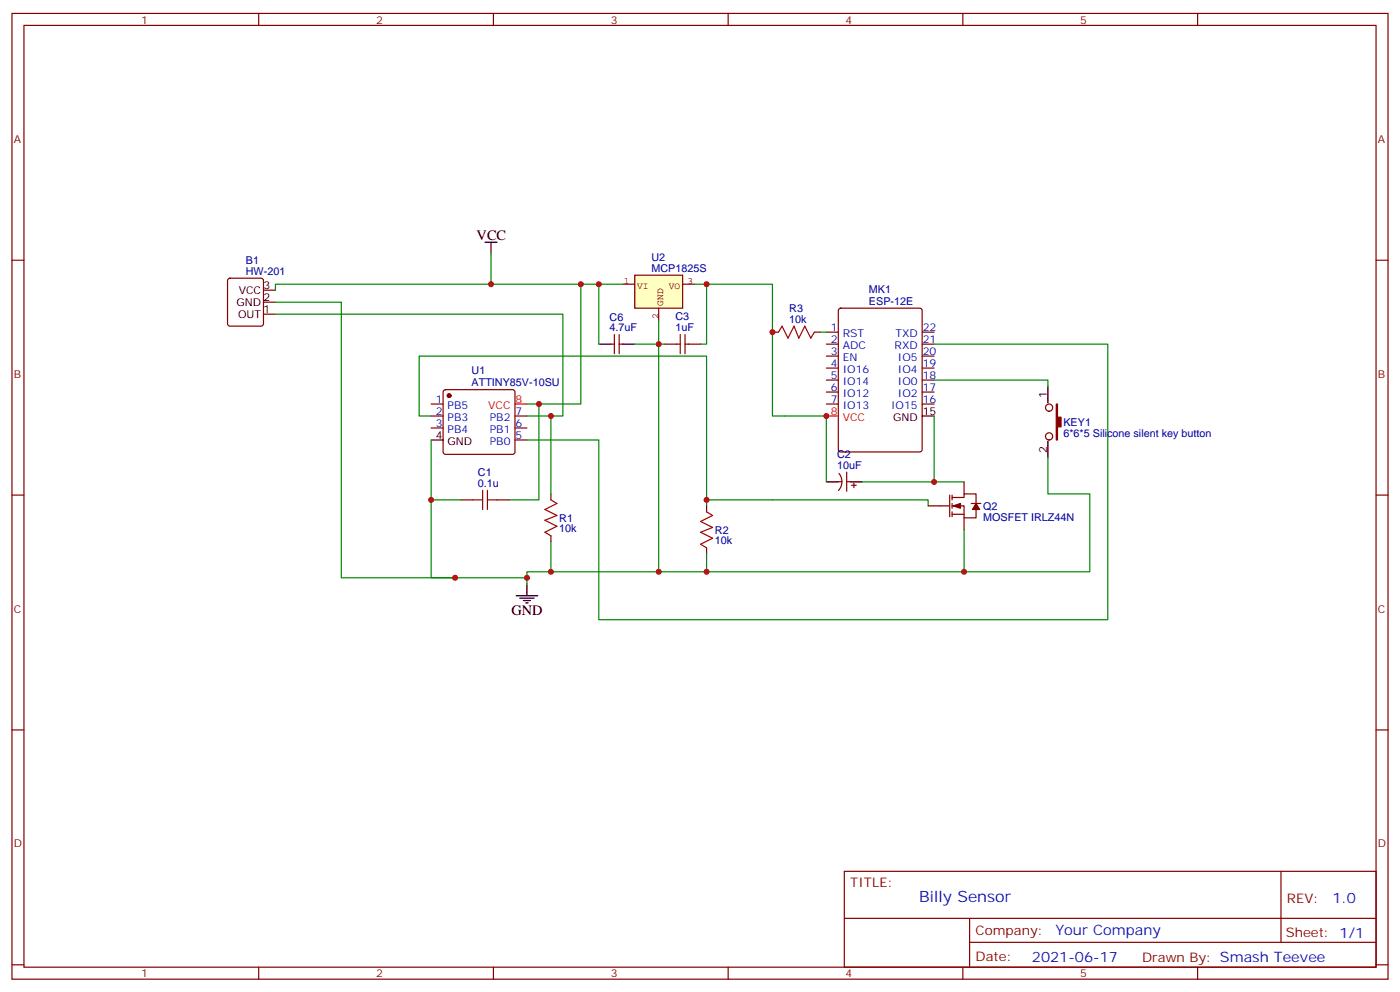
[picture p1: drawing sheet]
<svg xmlns="http://www.w3.org/2000/svg" width="412mm" height="292mm" viewBox="0 0 412 292" stroke-linecap="round" stroke-linejoin="round" font-family="sans-serif">
<g fill="none" stroke="#870000" stroke-width=".35">
<path d="M3.5 4h405.4v284.3h-405.4zM7.1 7.5h398.2v277.3h-398.2zM76.2 4v3.5M145.3 4v3.5M214.5 4v3.5M283.6 4v3.5M352.8 4v3.5M3.5 76.6h3.6M405.3 76.6h3.6M67.3 82.1l.4-.2h9.2l.5 .2 .2 .5v12.7l-.2 .5-.5 .2h-9.2l-.5-.2-.2-.5v-12.7zM77.6 92.5h3.5M77.6 89h3.5"/>
<path d="M77.6 85.4h3.5M227.5 97.8h1.8M239.9 97.8h1.8M243.4 97.8h3.5M247.2 90.9l.4-.2h23.3l.7 .5v41.2l-.4 .6-23.6 .1-.6-.5-.1-41.2zM271.6 97.8h3.6M127 119h3.5M130.8 114.9l.4-.2h19.8l.5 .2 .2 .5v17.7l-.2 .5-.5 .2h-19.8l-.5-.3-.2-.4v-17.7zM243.4 119h3.5M243.4 101.3h3.5M243.4 104.8h3.5M243.4 108.4h3.5"/>
<path d="M243.4 111.9h3.5M243.4 115.4h3.5M271.6 119h3.6M271.6 101.3h3.6M271.6 104.8h3.6M271.6 108.4h3.6M271.6 111.9h3.6M271.6 115.4h3.6M127 122.5h3.5M127 126h3.5M151.7 122.5h3.5M151.7 126h3.5"/>
<path d="M151.7 129.5h3.5M247.1 139.4a3.8 3.8 0 0 1-.1 5M249.4 139v5.6M3.5 145.8h3.6M208.1 148.9v1.8M246.9 141.8h1.1M249.4 141.8h1.1M250.8 142.9h1.4M251.5 142.2v1.4M273.4 148.9h6.4M279.8 145.8v6.3M280.5 146.5h3.5v-1.1h3.5v2.8"/>
<path d="M280.5 148.9h3.5v3.6h3.5v-2.5M280.5 151.4h3.5M280.5 145.8v1.4M280.5 148.2v1.4M280.5 150.7v1.4M284 141.9v3.5M284 152.5v3.5M286.1 148.2h2.8M405.3 145.8h3.6M208.1 161.3v1.8M3.5 214.9h3.6M405.3 214.9h3.6"/>
<path d="M248.7 256.5h156.6v28.3h-156.6zM377.3 256.6v20.8M248.7 270.4h156.5M285.6 277.4h119.6M285.6 270.4v14.1M3.5 284.1h3.6M76.2 284.8v3.5M145.3 284.8v3.5M214.5 284.8v3.5M283.6 284.8v3.5M352.8 284.8v3.5M405.3 284.1h3.6"/>
</g>
<g fill="#870000" stroke="#870000" stroke-width=".35">
<path d="M280.8 148.9l2.1-.7v1.4z"/>
<path d="M287.5 148.2l1.1 1.8h-2.1z"/>
<circle cx="132.3" cy="116.5" r=".53"/>
</g>
<path d="M142.9 71.3h3.5M144.6 71.3v3.6M127 129.5h3.5M271.6 122.5h3.6M243.4 141.9h3.5M250.5 141.9h3.5M152 175.4h6.4M153.1 176.1h4.2M154.2 176.8h2.1M154.9 177.5h.7M155.2 171.9v3.5" fill="none" stroke="#000" stroke-width=".35"/>
<path d="M151.7 119h3.5M243.4 122.5h3.5" fill="none" stroke="#f00" stroke-width=".35"/>
<path d="M241.7 97.8h1.7M275.2 101.3h51.1v81.2h-149.9v-53h-21.2M127 129.5v40.6h28.2v1.8M127 122.5h-3.5v-17.7h84.6v42.4h65.3v1.7M275.2 122.5v19.4h8.8M208.1 147.2v1.7M254 141.9h21.2M284 156v12.3h-128.8v1.8M208.1 163.1v5.2" fill="none" stroke="#008700" stroke-width=".35"/>
<path d="M229.3 97.8l1.1-1.8 1.7 3.6 1.8-3.6 1.4 3.6 1.8-3.6 1.7 3.6 1.1-1.8M208.1 150.7l1.8 1.1-3.5 1.7 3.5 1.8-3.5 1.4 3.5 1.8-3.5 1.7 1.7 1.1" fill="none" stroke="#a10000" stroke-width=".35"/>
<path d="M187 81h14.1v9.7h-14.1z" fill="#ffffc2" stroke="#850000" stroke-width=".35"/>
<path d="M183.4 83.7h3.6M194 90.7v3.6M201.1 83.7h3.5" fill="none" stroke="#850000" stroke-width=".35"/>
<g fill="none" stroke="#008700" stroke-width=".35">
<path d="M144.6 74.9v8.8h26.5M81.1 89h19.4v81.1h33.6M81.1 92.5h84.7v30h-3.5M144.6 83.7h-63.5v1.7M171.1 83.7h12.3M171.1 83.7v35.3h-15.9M176.4 83.7v17.6M194 94.3v74M204.6 83.7h22.9v38.8h15.9v19.4M208.1 83.7v17.6h-1.7M158.7 119v28.2h-8.8M187 101.3h8.8"/>
<path d="M275.2 111.9h33.5v1.8M155.2 122.5h7.1v22.9M308.7 134.8v10.6h12.3v22.9h-37M127 147.2h8.8M162.3 159.5v8.8"/>
</g>
<g fill="none" stroke="#870000" stroke-width=".35">
<path d="M181 98.5v5.6M182.4 98.5v5.6M200.4 98.5v5.6M201.8 98.5v5.6M179.9 101.3h1.1M182.4 101.3h1M195.8 101.3h4.6M201.8 101.3h4.6M135.8 147.2h3.5M146.4 147.2h3.5M162.3 145.4v1.8M162.3 157.8v1.7"/>
<circle cx="309" cy="120" r="1.06"/>
<circle cx="309" cy="128.5" r="1.06"/>
</g>
<path d="M176.4 101.3h3.5M183.4 101.3h3.6M308.7 113.7v4.9M308.7 129.9v4.9" fill="none" stroke="#000" stroke-width=".35"/>
<path d="M139.3 147.2h2.9M142.2 144.4v5.6M143.6 147.2h2.8M143.6 144.4v5.6M162.3 147.2l1.7 1-3.5 1.8 3.5 1.8-3.5 1.4 3.5 1.7-3.5 1.8 1.8 1.1" fill="none" stroke="#a10000" stroke-width=".35"/>
<path d="M311.1 119h.4v3.8h1.1v2.9h-1.1v3.8h-.4z" fill="#870000" stroke="#870000" stroke-width=".35"/>
<g fill="#c00">
<circle cx="155.2" cy="170.1" r=".88"/>
<circle cx="208.1" cy="147.2" r=".88"/>
<circle cx="208.1" cy="168.3" r=".88"/>
<circle cx="275.2" cy="141.9" r=".88"/>
<circle cx="243.4" cy="122.5" r=".88"/>
<circle cx="208.1" cy="83.7" r=".88"/>
<circle cx="176.4" cy="83.7" r=".88"/>
<circle cx="227.5" cy="97.8" r=".88"/>
<circle cx="171.1" cy="83.7" r=".88"/>
<circle cx="144.6" cy="83.7" r=".88"/>
<circle cx="134.1" cy="170.1" r=".88"/>
<circle cx="158.8" cy="119" r=".88"/>
<circle cx="127" cy="147.2" r=".88"/>
<circle cx="162.3" cy="168.3" r=".88"/>
<circle cx="162.3" cy="122.5" r=".88"/>
<circle cx="284" cy="168.3" r=".88"/>
<circle cx="194" cy="168.3" r=".88"/>
<circle cx="194" cy="101.3" r=".88"/>
</g>
<text font-size="4.6" fill="#00f" x="270.8" y="265.6">Billy Sensor</text>
<g font-size="4.2">
<text x="140.4" y="70.6">VCC</text>
<text x="150.6" y="181">GND</text>
</g>
<g font-size="4.2" fill="#00f">
<text x="392.5" y="265.8">1.0</text>
<text x="310.9" y="275.4">Your Company</text>
<text x="304" y="283.2">2021-06-17</text>
</g>
<g font-size="3.9" fill="#800">
<text x="250.5" y="261.1">TITLE:</text>
<text x="379.1" y="265.8">REV:</text>
<text x="287.4" y="275.3">Company:</text>
<text x="378.7" y="275.9">Sheet: 1/1</text>
<text x="287.4" y="283">Date:</text>
<text x="336.4" y="283.1">Drawn By: Smash Teevee</text>
</g>
<g font-size="3.2" fill="#800">
<text x="41.6" y="6.9">1</text>
<text x="110.8" y="6.9">2</text>
<text x="179.9" y="6.9">3</text>
<text x="249.1" y="6.9">4</text>
<text x="318.2" y="6.9">5</text>
<text x="4.1" y="42.1">A</text>
<text x="405.9" y="42.1">A</text>
<text x="4.1" y="111.2">B</text>
<text x="405.9" y="111.2">B</text>
<text x="4.1" y="180.3">C</text>
<text x="405.9" y="180.3">C</text>
<text x="4.1" y="249.5">D</text>
<text x="405.9" y="249.5">D</text>
<text x="41.6" y="287.8">1</text>
<text x="110.8" y="287.8">2</text>
<text x="179.9" y="287.8">3</text>
<text x="249.1" y="287.8">4</text>
<text x="318.2" y="287.8">5</text>
</g>
<g font-size="3.2" fill="#000080">
<text x="72.4" y="77.7">B1</text>
<text x="191.9" y="76.8">U2</text>
<text x="72.4" y="80.9">HW-201</text>
<text x="191.9" y="80">MCP1825S</text>
<text x="256" y="89.7">ESP-12E</text>
<text x="256" y="86.4">MK1</text>
<text x="179.6" y="94.4">C6</text>
<text x="199" y="94.2">C3</text>
<text x="232.5" y="95">10k</text>
<text x="232.5" y="91.9">R3</text>
<text x="179.6" y="97.4">4.7uF</text>
<text x="199" y="97.4">1uF</text>
<text x="138.9" y="113.7">ATTINY85V-10SU</text>
<text x="138.9" y="110.2">U1</text>
<text x="313.3" y="125.4">KEY1</text>
<text x="313.3" y="128.6">6*6*5 Silicone silent key button</text>
<text x="246.6" y="137.9">10uF</text>
<text x="246.6" y="134.9">C2</text>
<text x="140.8" y="143.3">0.1u</text>
<text x="140.8" y="140.1">C1</text>
<text x="164.7" y="153.6">R1</text>
<text x="289.6" y="153.3">MOSFET IRLZ44N</text>
<text x="289.6" y="150.1">Q2</text>
<text x="164.7" y="156.8">10k</text>
<text x="210.6" y="160.2">10k</text>
<text x="210.6" y="157.2">R2</text>
</g>
<g font-size="3.2">
<text x="70.3" y="86.5">VCC</text>
<text x="77.6" y="88.6">2</text>
<text x="77.6" y="85.1">3</text>
<text x="69.6" y="90">GND</text>
<text x="70.1" y="93.6">OUT</text>
<text x="77.6" y="92.1">1</text>
<text x="308.3" y="117.2" transform="rotate(-90 308.3 117.2)">1</text>
<text x="263.1" y="123.9">GND</text>
<text x="271.8" y="122.1">15</text>
<text x="128.3" y="129.2">4</text>
<text x="131.8" y="131">GND</text>
<text x="308.3" y="133.3" transform="rotate(-90 308.3 133.3)">2</text>
</g>
<g font-size="3.2" fill="#00f">
<text x="244.8" y="97.4">1</text>
<text x="244.8" y="101">2</text>
<text x="248.2" y="99.2">RST</text>
<text x="263.8" y="99.2">TXD</text>
<text x="271.8" y="101">21</text>
<text x="271.8" y="97.4">22</text>
<text x="244.8" y="104.5">3</text>
<text x="248.2" y="102.7">ADC</text>
<text x="248.2" y="106.3">EN</text>
<text x="263.5" y="102.7">RXD</text>
<text x="264.5" y="106.3">IO5</text>
<text x="271.8" y="104.5">20</text>
<text x="244.8" y="108">4</text>
<text x="244.8" y="111.5">5</text>
<text x="248.2" y="109.8">IO16</text>
<text x="248.2" y="113.3">IO14</text>
<text x="264.5" y="113.3">IO0</text>
<text x="264.5" y="109.8">IO4</text>
<text x="271.8" y="111.5">18</text>
<text x="271.8" y="108">19</text>
<text x="128.3" y="118.6">1</text>
<text x="244.8" y="115.1">6</text>
<text x="244.8" y="118.6">7</text>
<text x="248.2" y="116.8">IO12</text>
<text x="264.5" y="116.8">IO2</text>
<text x="271.8" y="118.6">16</text>
<text x="271.8" y="115.1">17</text>
<text x="128.3" y="122.1">2</text>
<text x="128.3" y="125.7">3</text>
<text x="131.8" y="120.4">PB5</text>
<text x="131.8" y="123.9">PB3</text>
<text x="144.3" y="123.9">PB2</text>
<text x="151.9" y="125.7">6</text>
<text x="151.9" y="122.1">7</text>
<text x="248.2" y="120.4">IO13</text>
<text x="262.5" y="120.4">IO15</text>
<text x="131.8" y="127.4">PB4</text>
<text x="144.3" y="131">PB0</text>
<text x="144.3" y="127.4">PB1</text>
<text x="151.9" y="129.2">5</text>
</g>
<g font-size="3.2" fill="#f00">
<text x="151.9" y="118.6">8</text>
<text x="143.8" y="120.4">VCC</text>
<text x="244.8" y="122.1">8</text>
<text x="248.2" y="123.9">VCC</text>
</g>
<g font-size="2.8" fill="#840000">
<text x="183.8" y="83.6">1</text>
<text x="202.6" y="83.6">3</text>
<text x="187.7" y="85">VI</text>
<text x="197" y="85">VO</text>
<text x="194" y="93.9" transform="rotate(-90 194 93.9)">2</text>
<text x="195.4" y="90" transform="rotate(-90 195.4 90)">GND</text>
</g>
</svg>
